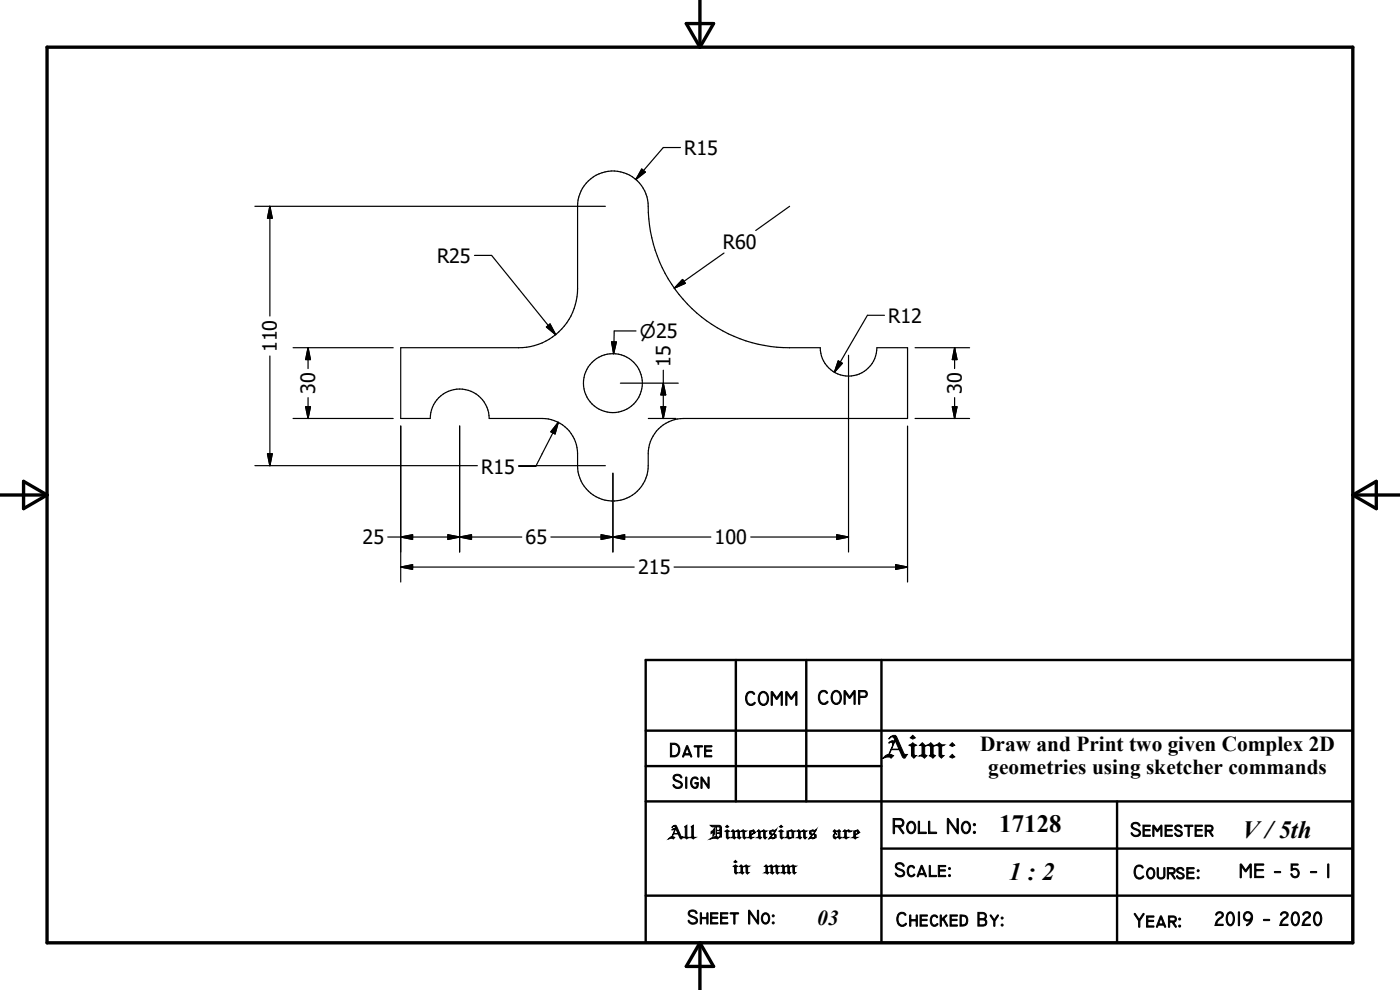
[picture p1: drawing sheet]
<svg xmlns="http://www.w3.org/2000/svg" width="297mm" height="210mm" viewBox="0 0 297 210" stroke-linecap="round" stroke-linejoin="round" font-family="sans-serif">
<path d="M10 10h277v190h-277zM145.6 5h5.8l-2.9 5zM148.5 0v10M0 105h10M5 102.1l5 2.9-5 2.9zM287 105h10M287 105l5-2.9v5.8zM148.5 200v10M148.5 200l2.9 5h-5.8z" fill="none" stroke="#000" stroke-width=".71"/>
<path d="M137 155h150M137 140h150v60h-150zM156.1 140v30M171 140v30M187 140v60M137 162.5h50M137 170h150M237 170v30M137 190h150M187 180h100" fill="none" stroke="#000" stroke-width=".51"/>
<g fill="none" stroke="#000" stroke-width=".25">
<path d="M136.1 35.9l.8 .6-2 1.6zM144.4 31.3h-3.7l-5.8 6.8M54.1 43.8h74.3M57.3 43.8v23.2M57.3 43.8l.5 2.5h-1.1zM100.7 54.2h3.6l13.6 16.8M144.8 59.3l.6 .8-2.3 1zM153.6 53.7l-10.5 7.4M167.5 43.8l-7.2 5.1M57.3 75.5v23.3M62.2 73.8h21.2M65.4 73.8v4.4"/>
<path d="M65.4 73.8l.5 2.5h-1.1zM85 73.8h25a12.5 12.5 0 0 0 12.5-12.5v-17.5a7.5 7.5 0 0 1 7.5-7.5 7.5 7.5 0 0 1 7.5 7.5 30 30 0 0 0 30 30h6.5a6 6 0 0 0 6 6 6 6 0 0 0 6-6h6.5v15h-47.5a7.5 7.5 0 0 0-7.5 7.5 11.7 11.7 0 0 1-.5 5.1 7.5 7.5 0 0 1-8.3 4.8 7.5 7.5 0 0 1-6.2-7.4 12.1 12.1 0 0 0-.4-5.1 7.5 7.5 0 0 0-7.1-4.9h-11.2a6.3 6.3 0 0 0-6.3-6.3 6.3 6.3 0 0 0-6.2 6.3h-6.3zM115.9 69.4l.8-.7 1.2 2.3zM129.7 72.5h1.1l-.6 2.5zM134.9 70.2h-4.6l-.1 4.8M140.7 78.5v10.3M177.8 76.6l.9 .5-1.7 1.9zM180 75.4v41.7M187.6 66.9h-3.6l-7 12.1M194.1 73.8h11.6M202.5 73.8l.5 2.5h-1zM202.5 73.8v4.4"/>
<path d="M54.1 98.8h47.2M56.7 96.3h1.1l-.5 2.5zM62.2 88.8h21.2M64.8 86.3h1.1l-.5 2.5zM65.4 84.4v4.4M85 90.4v33.1M97.5 90.4v26.7M110 98.8h18.4M118.4 89.6l-4.7 9.3h-3.7M118.4 89.6l-.6 2.5-.9-.5zM131.6 81.3h12.3M137.5 88.8h5.9"/>
<path d="M140.2 86.3h1l-.5 2.5zM140.7 81.3l.5 2.5h-1zM192.5 90.4v33.1M194.1 88.8h11.6M202 86.3h1l-.5 2.5zM202.5 84.4v4.4M82.3 113.9h28.4M85 113.9l2.5-.5v1zM95 113.4l2.5 .5-2.5 .5zM97.5 113.9l2.5-.5v1zM116.9 113.9h33.9M127.5 113.4l2.5 .5-2.5 .5z"/>
<path d="M130 100.4v16.7M130 113.9l2.5-.5v1zM159.3 113.9h20.7M177.5 113.4l2.5 .5-2.5 .5zM190 119.8l2.5 .5-2.5 .5zM85 120.3h49.5M85 120.3l2.5-.5v1zM143 120.3h49.5"/>
<circle cx="130" cy="81.3" r="6.2"/>
</g>
<g fill="#000" stroke="#000" stroke-width=".25">
<path d="M136.1 35.9l.8 .6-2 1.6zM57.3 43.8l.5 2.5h-1.1zM144.8 59.3l.6 .8-2.3 1zM65.4 73.8l.5 2.5h-1.1zM115.9 69.4l.8-.7 1.2 2.3zM129.7 72.5h1.1l-.6 2.5zM177.8 76.6l.9 .5-1.7 1.9zM202.5 73.8l.5 2.5h-1zM56.7 96.3h1.1l-.5 2.5zM64.8 86.3h1.1l-.5 2.5zM118.4 89.6l-.6 2.5-.9-.5zM140.2 86.3h1l-.5 2.5z"/>
<path d="M140.7 81.3l.5 2.5h-1zM202 86.3h1l-.5 2.5zM85 120.3l2.5-.5v1zM85 113.9l2.5-.5v1zM95 113.4l2.5 .5-2.5 .5zM97.5 113.9l2.5-.5v1zM127.5 113.4l2.5 .5-2.5 .5zM130 113.9l2.5-.5v1zM177.5 113.4l2.5 .5-2.5 .5zM190 119.8l2.5 .5-2.5 .5z"/>
</g>
<text font-size="6.4" x="187" y="160.8">Aim:</text>
<g font-size="5.3">
<text x="212" y="176.5">17128</text>
<text x="263.6" y="177.7">V / 5th</text>
<text x="214" y="186.7">1 : 2</text>
</g>
<text font-size="4.7" x="189.2" y="176.8">Roll No:</text>
<g font-size="4.5">
<text x="207.9" y="159.4">Draw and Print two given Complex 2D</text>
<text x="209.6" y="164.1">geometries using sketcher commands</text>
<text x="173.4" y="196.3">03</text>
</g>
<g font-size="4.3">
<text x="157.9" y="149.6">COMM</text>
<text x="173.4" y="149.4">COMP</text>
<text x="142" y="160.6">Date</text>
<text x="142.6" y="167.2">Sign</text>
<text x="239.8" y="177.4">Semester</text>
<text x="189.7" y="186">Scale:</text>
<text x="240.4" y="186.4">Course:</text>
<text x="262.8" y="186.2">ME - 5 - I</text>
<text x="145.8" y="196">Sheet No:</text>
<text x="190" y="196.5">Checked By:</text>
<text x="240.5" y="196.7">Year:</text>
<text x="257.6" y="196.3">2019 - 2020</text>
</g>
<g font-size="4.2">
<text x="145.2" y="32.8">R15</text>
<text x="153.3" y="52.8">R60</text>
<text x="92.7" y="55.7">R25</text>
<text x="188.4" y="68.5">R12</text>
<text x="58.8" y="74.7" transform="rotate(-90 58.8 74.7)">110</text>
<text x="142.2" y="77.8" transform="rotate(-90 142.2 77.8)">15</text>
<text x="66.9" y="83.6" transform="rotate(-90 66.9 83.6)">30</text>
<text x="204" y="83.6" transform="rotate(-90 204 83.6)">30</text>
<text x="102.1" y="100.5">R15</text>
<text x="76.9" y="115.4">25</text>
<text x="111.5" y="115.4">65</text>
<text x="151.6" y="115.4">100</text>
<text x="135.4" y="121.8">215</text>
</g>
<text font-size="4" x="135.8" y="71.7">n25</text>
<g font-size="3.8">
<text x="141.6" y="178">All Dimensions</text>
<text x="176.1" y="178">are</text>
<text x="155.1" y="185.4">in</text>
<text x="161.7" y="185.4">mm</text>
</g>
</svg>
